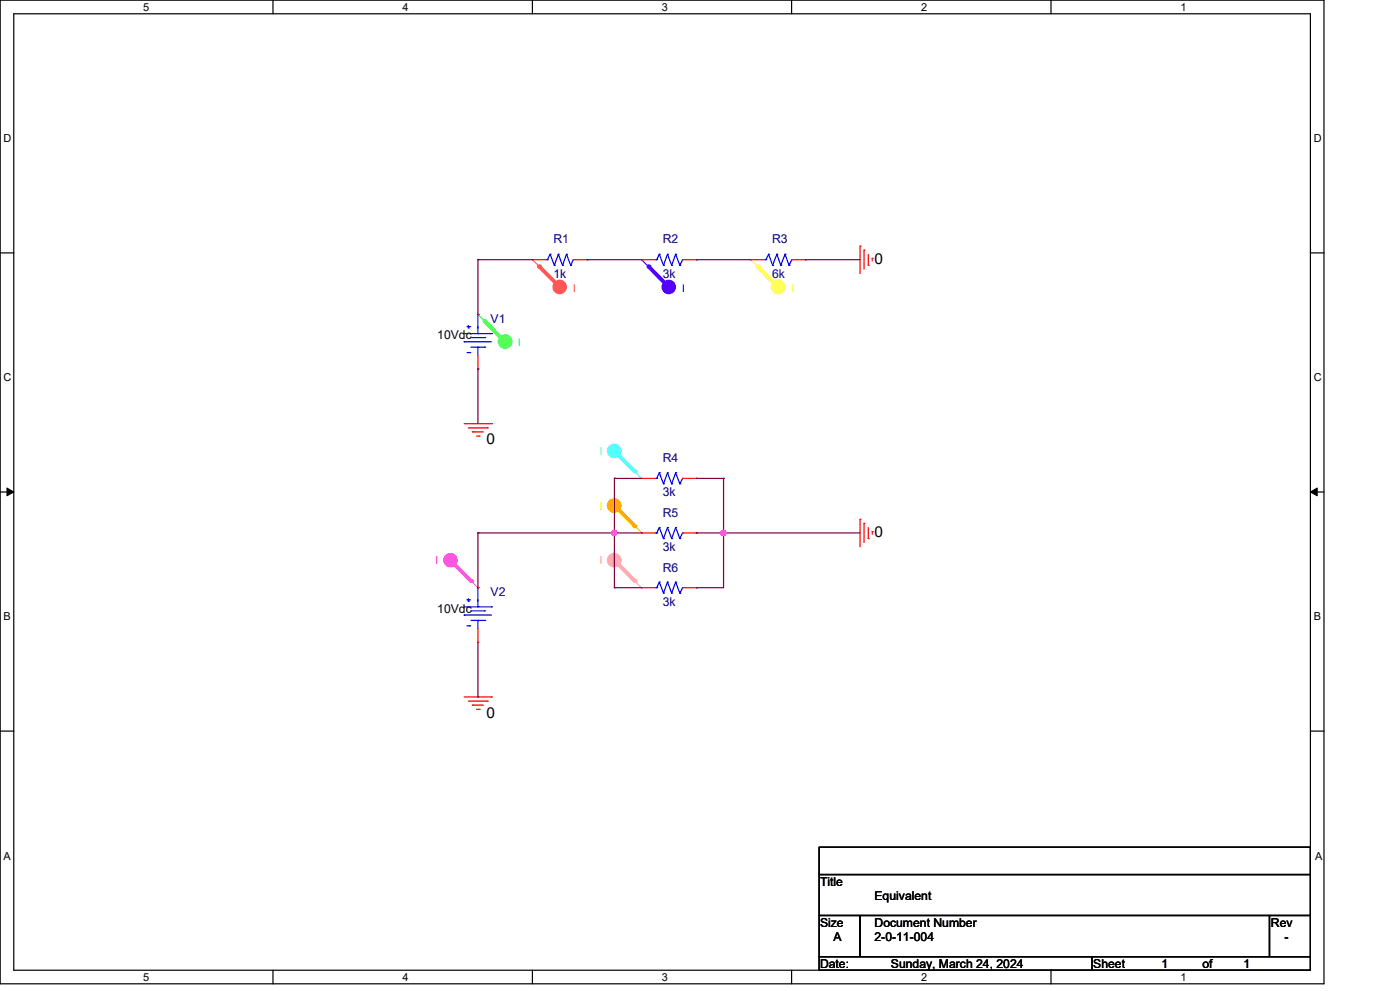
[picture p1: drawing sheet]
# OrCAD Capture schematic EQUIVALENT.DSN
size A; title: Equivalent; rev: -; note: 2-0-11-004

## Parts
R1  1k  [AXRC05]
R2  3k  [AXRC05]
R3  6k  [AXRC05]
R4  3k  [AXRC05]
R5  3k  [AXRC05]
R6  3k  [AXRC05]
V1  VDC
V2  VDC

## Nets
0: R3.2 R4.2 R5.2 R6.2 V1.1(-) V2.1(-)
N00163: R1.1 V1.0(+)
N00170: R1.2 R2.1
N00174: R2.2 R3.1
N00217: R4.1 R5.1 R6.1 V2.0(+)
